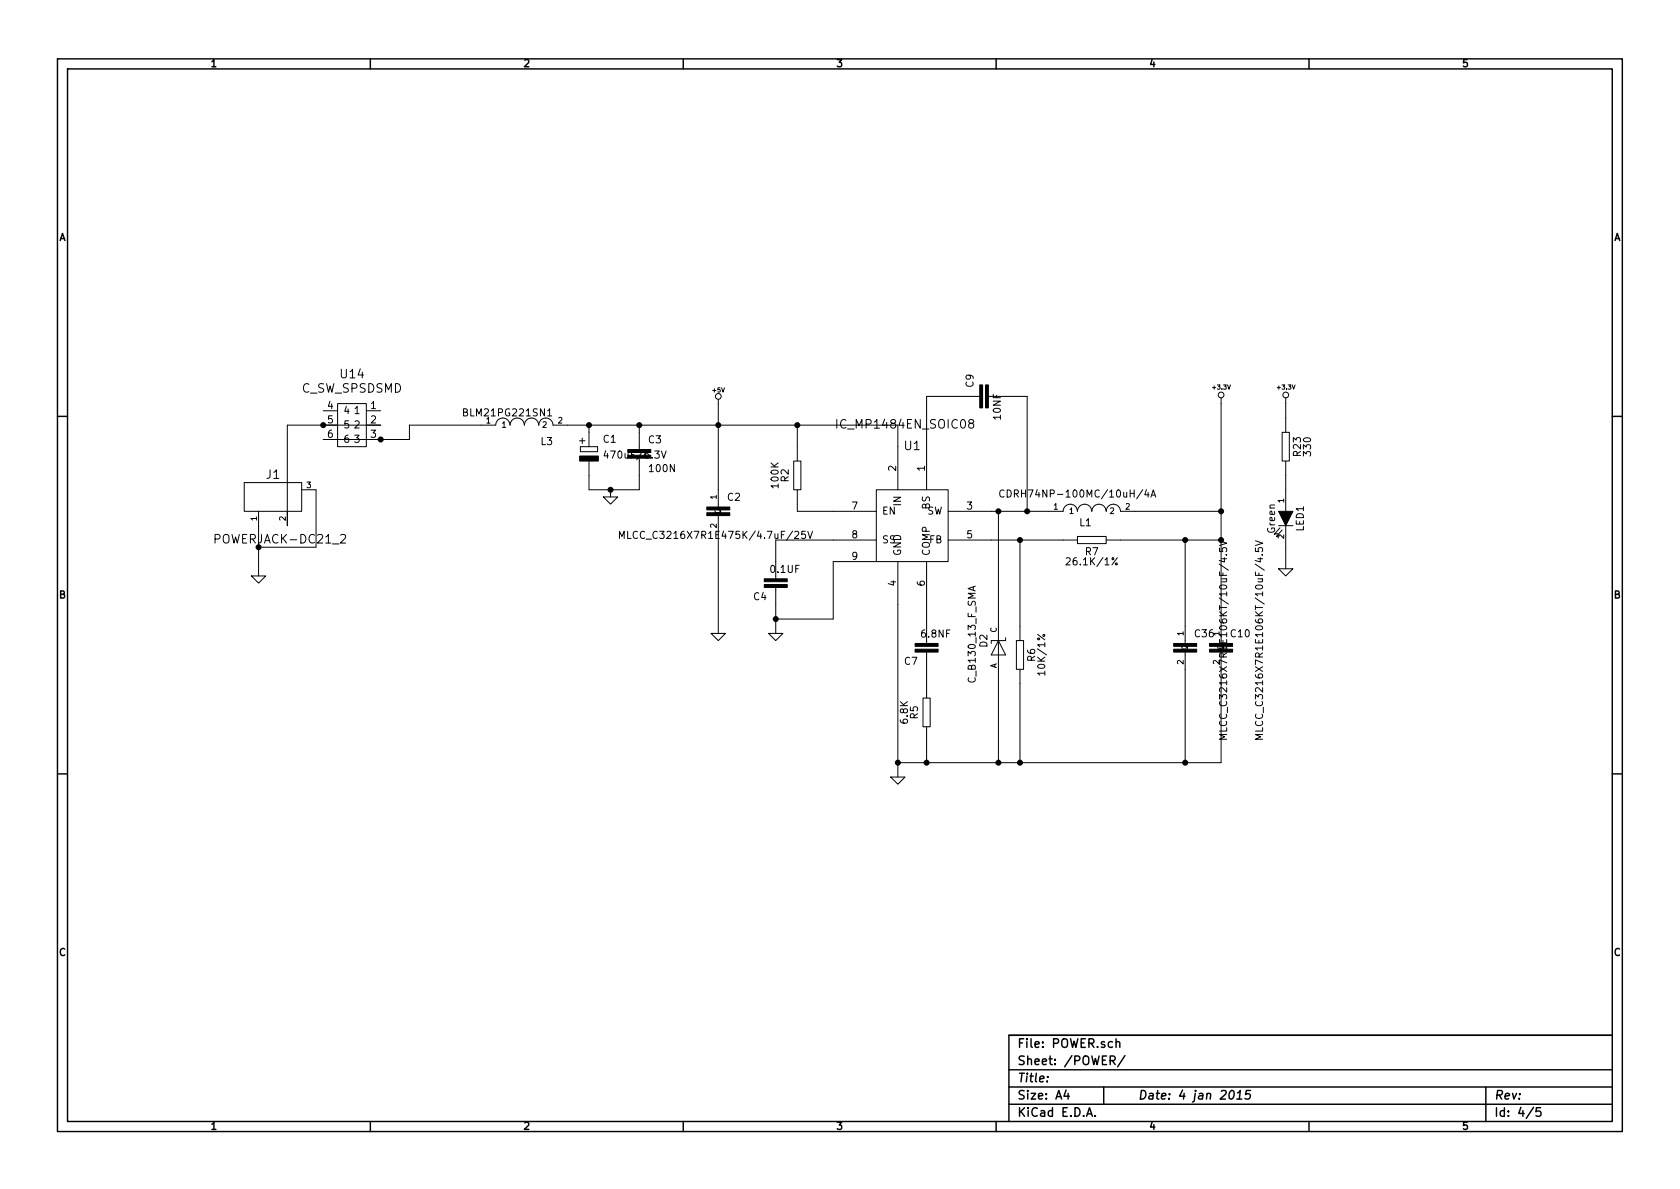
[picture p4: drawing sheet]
EESchema Schematic File Version 2  date 2015/1/4 11:31:27
LIBS:C
LIBS:IC
LIBS:power
LIBS:rcl
LIBS:gl
LIBS:I-O
LIBS:REQUEST
LIBS:SchumyHao
LIBS:5V DC ADAPTER-cache
LIBS:5V to 3.3V-cache
LIBS:MT7620N-cache
LIBS:SATA-cache
LIBS:uPD720114-cache
LIBS:WLAN-cache
LIBS:MT7620N-cache
EELAYER 27 0
EELAYER END
$Descr A4 11693 8268
encoding utf-8
Sheet 4 5
Title ""
Date "4 jan 2015"
Rev ""
Comp ""
Comment1 ""
Comment2 ""
Comment3 ""
Comment4 ""
$EndDescr
$Comp
L C_C_0603 C3
U 1 1
P 4450 3100
F 0 "C3" H 4510 3115 50  0000 L BNN
F 1 "100N" H 4510 2915 50  0000 L BNN
F 2 "C_C_0603" H 4450 3250 50  0001 C CNN
F 3 "~" H 4450 3100 60  0000 C CNN
	1    4450 3100
	1    0    0    -1  
$EndComp
$Comp
L GND #PWR0122
U 1 1
P 4250 3450
F 0 "#PWR0122" H 4250 3350 30  0001 C CNN
F 1 "GND" H 4250 3380 30  0001 C CNN
F 2 "~" H 4250 3450 60  0000 C CNN
F 3 "~" H 4250 3450 60  0000 C CNN
	1    4250 3450
	1    0    0    -1  
$EndComp
$Comp
L +5V #PWR0123
U 1 1
P 5000 2800
F 0 "#PWR0123" H 5000 2890 20  0001 C CNN
F 1 "+5V" H 5000 2890 30  0000 C CNN
F 2 "~" H 5000 2800 60  0000 C CNN
F 3 "~" H 5000 2800 60  0000 C CNN
	1    5000 2800
	1    0    0    -1  
$EndComp
$Comp
L GND #PWR0124
U 1 1
P 5000 4400
F 0 "#PWR0124" H 5000 4400 30  0001 C CNN
F 1 "GND" H 5000 4330 30  0001 C CNN
F 2 "" H 5000 4400 60  0000 C CNN
F 3 "" H 5000 4400 60  0000 C CNN
	1    5000 4400
	1    0    0    -1  
$EndComp
$Comp
L C-EUC1206 C2
U 1 1
P 5000 3500
F 0 "C2" H 5060 3515 50  0000 L BNN
F 1 "MLCC_C3216X7R1E475K/4.7uF/25V" H 4300 3250 50  0000 L BNN
F 2 "rcl-C1206" H 5000 3650 50  0001 C CNN
F 3 "~" H 5000 3500 60  0000 C CNN
	1    5000 3500
	1    0    0    -1  
$EndComp
$Comp
L IC_MP1484EN_SOIC08 U1
U 1 1
P 6350 3650
F 0 "U1" H 6350 4200 60  0000 C CNN
F 1 "IC_MP1484EN_SOIC08" H 6300 4350 60  0000 C CNN
F 2 "IC_MP1484EN_SOIC08" H 6350 3650 60  0001 C CNN
F 3 "" H 6350 3650 60  0000 C CNN
	1    6350 3650
	1    0    0    -1  
$EndComp
$Comp
L C_R_0603 R2
U 1 1
P 5550 3300
F 0 "R2" H 5550 3380 50  0000 C CNN
F 1 "100K" H 5550 3450 50  0000 C CNN
F 2 "C_R_0603" H 5550 3180 60  0001 C CNN
F 3 "~" H 5550 3300 60  0000 C CNN
	1    5550 3300
	0    -1   -1   0   
$EndComp
$Comp
L C_C_0603 C4
U 1 1
P 5400 4100
F 0 "C4" H 5460 4115 50  0000 L BNN
F 1 "0.1UF" H 5230 3925 50  0000 L BNN
F 2 "C_C_0603" H 5400 3850 50  0001 C CNN
F 3 "~" H 5400 4100 60  0000 C CNN
	1    5400 4100
	-1   0    0    1   
$EndComp
$Comp
L C_C_0603 C9
U 1 1
P 6800 2750
F 0 "C9" H 6860 2765 50  0000 L BNN
F 1 "10NF" H 6630 2575 50  0000 L BNN
F 2 "C_C_0603" H 6800 2500 50  0001 C CNN
F 3 "~" H 6800 2750 60  0000 C CNN
	1    6800 2750
	0    -1   -1   0   
$EndComp
$Comp
L C_C_0603 C7
U 1 1
P 6450 4550
F 0 "C7" H 6510 4565 50  0000 L BNN
F 1 "6.8NF" H 6280 4375 50  0000 L BNN
F 2 "C_C_0603" H 6450 4300 50  0001 C CNN
F 3 "~" H 6450 4550 60  0000 C CNN
	1    6450 4550
	-1   0    0    1   
$EndComp
$Comp
L C_R_0603 R5
U 1 1
P 6450 4950
F 0 "R5" H 6450 5030 50  0000 C CNN
F 1 "6.8K" H 6450 5100 50  0000 C CNN
F 2 "C_R_0603" H 6450 4830 60  0001 C CNN
F 3 "~" H 6450 4950 60  0000 C CNN
	1    6450 4950
	0    -1   -1   0   
$EndComp
$Comp
L C_R_0603 R7
U 1 1
P 7600 3750
F 0 "R7" H 7600 3830 50  0000 C CNN
F 1 "26.1K/1%" H 7600 3900 50  0000 C CNN
F 2 "C_R_0603" H 7600 3630 60  0001 C CNN
F 3 "~" H 7600 3750 60  0000 C CNN
	1    7600 3750
	-1   0    0    1   
$EndComp
$Comp
L C_R_0603 R6
U 1 1
P 7100 4550
F 0 "R6" H 7100 4630 50  0000 C CNN
F 1 "10K/1%" H 7100 4700 50  0000 C CNN
F 2 "C_R_0603" H 7100 4430 60  0001 C CNN
F 3 "~" H 7100 4550 60  0000 C CNN
	1    7100 4550
	0    1    1    0   
$EndComp
$Comp
L C-EUC1206 C10
U 1 1
P 8500 4450
F 0 "C10" H 8560 4465 50  0000 L BNN
F 1 "MLCC_C3216X7R1E106KT/10uF/4.5V" V 8800 3750 50  0000 L BNN
F 2 "rcl-C1206" H 8500 4600 50  0001 C CNN
F 3 "~" H 8500 4450 60  0000 C CNN
	1    8500 4450
	1    0    0    -1  
$EndComp
$Comp
L L-USL0805 L1
U 1 1
P 7600 3550
F 0 "L1" V 7550 3550 50  0000 L BNN
F 1 "CDRH74NP-100MC/10uH/4A" V 7750 3100 50  0000 L BNN
F 2 "rcl-L7070" H 7600 3700 50  0001 C CNN
F 3 "~" H 7600 3550 60  0000 C CNN
	1    7600 3550
	0    -1   -1   0   
$EndComp
$Comp
L +3.3V #PWR0125
U 1 1
P 8500 2800
F 0 "#PWR0125" H 8500 2760 30  0001 C CNN
F 1 "+3.3V" H 8500 2910 30  0000 C CNN
F 2 "" H 8500 2800 60  0000 C CNN
F 3 "" H 8500 2800 60  0000 C CNN
	1    8500 2800
	1    0    0    -1  
$EndComp
$Comp
L GND #PWR0126
U 1 1
P 5400 4400
F 0 "#PWR0126" H 5400 4400 30  0001 C CNN
F 1 "GND" H 5400 4330 30  0001 C CNN
F 2 "" H 5400 4400 60  0000 C CNN
F 3 "" H 5400 4400 60  0000 C CNN
	1    5400 4400
	1    0    0    -1  
$EndComp
$Comp
L GND #PWR0127
U 1 1
P 6250 5400
F 0 "#PWR0127" H 6250 5400 30  0001 C CNN
F 1 "GND" H 6250 5330 30  0001 C CNN
F 2 "" H 6250 5400 60  0000 C CNN
F 3 "" H 6250 5400 60  0000 C CNN
	1    6250 5400
	1    0    0    -1  
$EndComp
$Comp
L C_B130 D2
U 1 1
P 6950 4500
F 0 "D2" H 6950 4569 50  0000 L BNN
F 1 "C_B130_13_F_SMA" H 6700 4650 50  0000 L BNN
F 2 "C_B130" H 6950 4650 50  0001 C CNN
F 3 "~" H 6950 4500 60  0000 C CNN
	1    6950 4500
	0    -1   -1   0   
$EndComp
$Comp
L C_CPOL_SMCE C1
U 1 1
P 4100 3150
F 0 "C1" H 4195 3219 50  0000 L BNN
F 1 "470uF/6.3V" H 4195 3109 50  0000 L BNN
F 2 "C_CPOL_SMCE" H 4120 2930 50  0001 C CNN
F 3 "~" H 4100 3150 60  0000 C CNN
	1    4100 3150
	1    0    0    -1  
$EndComp
$Comp
L L-USL0805 L3
U 1 1
P 3650 2950
F 0 "L3" V 3565 2750 50  0000 L BNN
F 1 "BLM21PG221SN1" V 3765 2750 50  0000 L BNN
F 2 "rcl-L0805" H 3650 3100 50  0001 C CNN
F 3 "~" H 3650 2950 60  0000 C CNN
	1    3650 2950
	0    -1   -1   0   
$EndComp
$Comp
L C-EUC1206 C36
U 1 1
P 8250 4450
F 0 "C36" H 8310 4465 50  0000 L BNN
F 1 "MLCC_C3216X7R1E106KT/10uF/4.5V" V 8550 3750 50  0000 L BNN
F 2 "rcl-C1206" H 8250 4600 50  0001 C CNN
F 3 "~" H 8250 4450 60  0000 C CNN
	1    8250 4450
	1    0    0    -1  
$EndComp
$Comp
L C_LED_0805 LED1
U 1 1
P 8950 3600
F 0 "LED1" H 8950 3700 50  0000 C CNN
F 1 "Green" H 8950 3500 50  0000 C CNN
F 2 "C_LED_0805" H 8950 3400 60  0001 C CNN
F 3 "~" H 8950 3600 60  0000 C CNN
	1    8950 3600
	0    1    1    0   
$EndComp
$Comp
L C_R_0603 R23
U 1 1
P 8950 3100
F 0 "R23" H 8950 3180 50  0000 C CNN
F 1 "330" H 8950 3250 50  0000 C CNN
F 2 "C_R_0603" H 8950 2980 60  0001 C CNN
F 3 "~" H 8950 3100 60  0000 C CNN
	1    8950 3100
	0    1    1    0   
$EndComp
$Comp
L +3.3V #PWR0128
U 1 1
P 8950 2800
F 0 "#PWR0128" H 8950 2760 30  0001 C CNN
F 1 "+3.3V" H 8950 2910 30  0000 C CNN
F 2 "" H 8950 2800 60  0000 C CNN
F 3 "" H 8950 2800 60  0000 C CNN
	1    8950 2800
	1    0    0    -1  
$EndComp
$Comp
L GND #PWR0129
U 1 1
P 8950 3950
F 0 "#PWR0129" H 8950 3950 30  0001 C CNN
F 1 "GND" H 8950 3880 30  0001 C CNN
F 2 "" H 8950 3950 60  0000 C CNN
F 3 "" H 8950 3950 60  0000 C CNN
	1    8950 3950
	1    0    0    -1  
$EndComp
$Comp
L POWERJACK-DC21_2 J1
U 1 1
P 1900 3450
F 0 "J1" H 1900 3600 60  0000 C CNN
F 1 "POWERJACK-DC21_2" H 1950 3150 60  0000 C CNN
F 2 "POWERJACK-DC-2,1MM" H 1950 3050 60  0001 C CNN
F 3 "~" H 1900 3450 60  0000 C CNN
	1    1900 3450
	1    0    0    -1  
$EndComp
Wire Wire Line
	4100 2950 4100 3000
Wire Wire Line
	4450 2950 4450 3000
Connection ~ 4100 2950
Connection ~ 4450 2950
Wire Wire Line
	4100 3300 4100 3400
Wire Wire Line
	4100 3400 4450 3400
Wire Wire Line
	4250 3400 4250 3450
Wire Wire Line
	4450 3400 4450 3300
Connection ~ 4250 3400
Wire Wire Line
	5000 2800 5000 3400
Wire Wire Line
	5000 3700 5000 4400
Wire Wire Line
	3950 2950 6250 2950
Wire Wire Line
	5550 2950 5550 3100
Connection ~ 5000 2950
Wire Wire Line
	5550 3500 5550 3550
Wire Wire Line
	5550 3550 5800 3550
Wire Wire Line
	6250 2950 6250 3100
Connection ~ 5550 2950
Wire Wire Line
	6450 3100 6450 2750
Wire Wire Line
	6450 2750 6700 2750
Wire Wire Line
	7000 2750 7150 2750
Wire Wire Line
	7150 2750 7150 3550
Wire Wire Line
	6900 3550 7300 3550
Connection ~ 7150 3550
Wire Wire Line
	7900 3550 8500 3550
Wire Wire Line
	8500 2800 8500 4350
Wire Wire Line
	6900 3750 7400 3750
Wire Wire Line
	8500 3750 7800 3750
Connection ~ 8500 3550
Wire Wire Line
	5800 3750 5400 3750
Wire Wire Line
	5400 3750 5400 3900
Wire Wire Line
	5400 4200 5400 4400
Wire Wire Line
	6250 4200 6250 5400
Wire Wire Line
	6450 4200 6450 4350
Wire Wire Line
	6450 4650 6450 4750
Wire Wire Line
	6450 5150 6450 5300
Wire Wire Line
	6250 5300 8500 5300
Connection ~ 6250 5300
Connection ~ 6450 5300
Wire Wire Line
	7100 5300 7100 4750
Wire Wire Line
	7100 4350 7100 3750
Connection ~ 7100 3750
Connection ~ 7100 5300
Wire Wire Line
	8500 5300 8500 4650
Connection ~ 8500 3750
Wire Wire Line
	6950 4350 6950 3550
Connection ~ 6950 3550
Wire Wire Line
	6950 4650 6950 5300
Connection ~ 6950 5300
Wire Wire Line
	2850 2950 3350 2950
Wire Wire Line
	5800 3900 5800 4300
Wire Wire Line
	5800 4300 5400 4300
Connection ~ 5400 4300
Wire Wire Line
	8250 4350 8250 3750
Connection ~ 8250 3750
Wire Wire Line
	8250 4650 8250 5300
Connection ~ 8250 5300
Wire Wire Line
	8950 2800 8950 2900
Wire Wire Line
	8950 3300 8950 3400
Wire Wire Line
	8950 3800 8950 3950
Wire Wire Line
	2000 2950 2000 3650
Wire Wire Line
	2200 3400 2200 3800
Wire Wire Line
	1800 3650 1800 4000
Connection ~ 1800 3800
$Comp
L GND #PWR0130
U 1 1
P 1800 4000
F 0 "#PWR0130" H 1800 4000 30  0001 C CNN
F 1 "GND" H 1800 3930 30  0001 C CNN
F 2 "" H 1800 4000 60  0000 C CNN
F 3 "" H 1800 4000 60  0000 C CNN
	1    1800 4000
	1    0    0    -1  
$EndComp
Wire Wire Line
	2000 2950 2650 2950
$Comp
L C_SW_SPSDSMD U14
U 1 1
P 2450 2900
F 0 "U14" H 2450 3200 60  0000 C CNN
F 1 "C_SW_SPSDSMD" H 2450 3100 60  0000 C CNN
F 2 "switchlock" H 2450 3100 60  0001 C CNN
F 3 "~" H 2450 2900 60  0000 C CNN
	1    2450 2900
	1    0    0    -1  
$EndComp
Wire Wire Line
	2200 3800 1800 3800
Connection ~ 2250 2950
Wire Wire Line
	2250 3050 2850 3050
Wire Wire Line
	2850 3050 2850 2950
Connection ~ 2650 3050
$EndSCHEMATC
